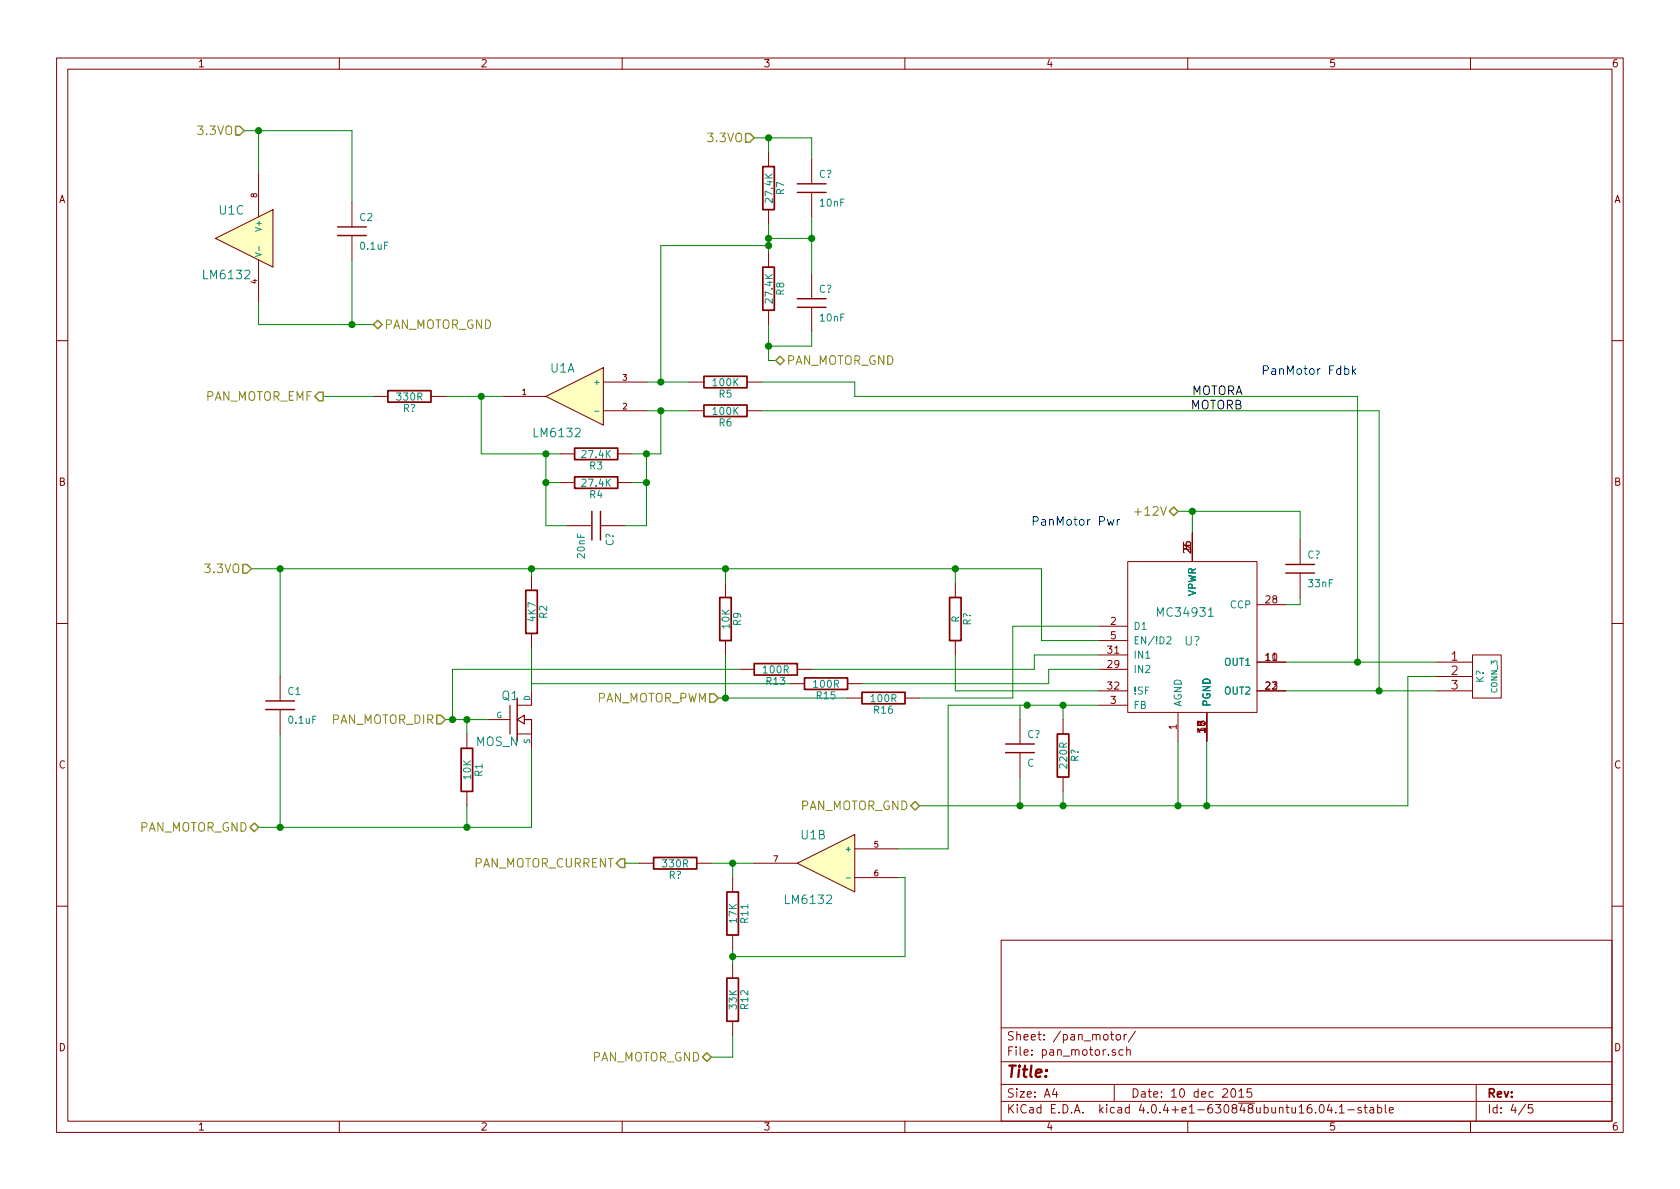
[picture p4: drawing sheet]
EESchema Schematic File Version 2
LIBS:tracker_using_quantracker_osd-rescue
LIBS:quantracker
LIBS:stm32
LIBS:power
LIBS:device
LIBS:transistors
LIBS:conn
LIBS:linear
LIBS:regul
LIBS:74xx
LIBS:cmos4000
LIBS:adc-dac
LIBS:memory
LIBS:xilinx
LIBS:microcontrollers
LIBS:dsp
LIBS:microchip
LIBS:analog_switches
LIBS:motorola
LIBS:texas
LIBS:intel
LIBS:audio
LIBS:interface
LIBS:digital-audio
LIBS:philips
LIBS:display
LIBS:cypress
LIBS:siliconi
LIBS:opto
LIBS:atmel
LIBS:contrib
LIBS:valves
LIBS:tcm3105
LIBS:quantracker_air_osd_v2_1
LIBS:mc34931
LIBS:tracker_using_quantracker_osd-cache
EELAYER 25 0
EELAYER END
$Descr A4 11693 8268
encoding utf-8
Sheet 4 5
Title ""
Date "10 dec 2015"
Rev ""
Comp ""
Comment1 ""
Comment2 ""
Comment3 ""
Comment4 ""
$EndDescr
Connection ~ 5100 6650
Wire Wire Line
	6300 6650 6300 6100
Wire Wire Line
	6300 6650 5100 6650
Wire Wire Line
	5100 6100 5100 6000
Wire Wire Line
	6600 5900 6600 4900
Wire Wire Line
	6600 5900 6250 5900
Connection ~ 8400 5600
Wire Wire Line
	10000 4700 9800 4700
Wire Wire Line
	9800 5600 9800 4700
Wire Wire Line
	6400 5600 9800 5600
Connection ~ 9450 4600
Wire Wire Line
	8950 4600 10000 4600
Wire Wire Line
	9450 4600 9450 2750
Wire Wire Line
	7250 3950 7250 4450
Connection ~ 3150 5000
Wire Wire Line
	5150 4650 3150 4650
Wire Wire Line
	3150 4650 3150 5000
Connection ~ 7400 4900
Wire Wire Line
	7100 5000 7100 4900
Wire Wire Line
	6600 4900 7650 4900
Connection ~ 6650 3950
Wire Wire Line
	5050 3950 5050 4050
Wire Wire Line
	6650 4050 6650 3950
Connection ~ 8300 3550
Wire Wire Line
	9050 3550 9050 3750
Wire Wire Line
	8200 3550 9050 3550
Wire Wire Line
	7400 4900 7400 5000
Connection ~ 8200 5600
Wire Wire Line
	8200 5600 8200 5150
Wire Wire Line
	7650 4350 7050 4350
Wire Wire Line
	7050 4350 7050 4850
Wire Wire Line
	8300 3700 8300 3550
Wire Wire Line
	5650 4650 7200 4650
Wire Wire Line
	7200 4650 7200 4550
Wire Wire Line
	7200 4550 7650 4550
Connection ~ 5350 950 
Wire Wire Line
	5650 950  5650 1100
Wire Wire Line
	5250 950  5650 950 
Wire Wire Line
	5650 1500 5650 1900
Connection ~ 4500 3350
Wire Wire Line
	4500 3150 4500 3650
Wire Wire Line
	4500 3650 4350 3650
Connection ~ 1950 3950
Wire Wire Line
	1950 3950 1950 4700
Connection ~ 3250 5750
Wire Wire Line
	3250 5750 3250 5600
Connection ~ 3250 5000
Wire Wire Line
	3250 5000 3250 5100
Wire Wire Line
	3700 4800 3700 4500
Connection ~ 1800 900 
Wire Wire Line
	2450 900  2450 1400
Wire Wire Line
	1700 900  2450 900 
Wire Wire Line
	1800 1200 1800 900 
Connection ~ 3800 3150
Wire Wire Line
	3900 3350 3800 3350
Wire Wire Line
	5500 4750 3700 4750
Wire Wire Line
	4950 6000 5250 6000
Wire Wire Line
	4350 6000 4450 6000
Wire Wire Line
	6300 6100 6250 6100
Connection ~ 5100 6000
Connection ~ 4600 2650
Connection ~ 5350 1700
Wire Wire Line
	5350 1700 4600 1700
Wire Wire Line
	4600 1700 4600 2650
Wire Wire Line
	5350 1550 5350 1750
Connection ~ 3350 2750
Wire Wire Line
	3350 2750 3350 3150
Wire Wire Line
	3350 3150 3900 3150
Connection ~ 4600 2850
Wire Wire Line
	4600 3150 4600 2850
Wire Wire Line
	4400 3150 4600 3150
Wire Wire Line
	4500 2650 4800 2650
Wire Wire Line
	5950 2750 5950 2650
Wire Wire Line
	9450 2750 5950 2750
Wire Wire Line
	5950 2650 5300 2650
Wire Wire Line
	4500 2850 4800 2850
Wire Wire Line
	3100 2750 3500 2750
Wire Wire Line
	2600 2750 2250 2750
Wire Wire Line
	5350 1050 5350 950 
Wire Wire Line
	3100 5000 3400 5000
Wire Wire Line
	7050 4850 6400 4850
Wire Wire Line
	5000 4850 5900 4850
Wire Wire Line
	4400 3350 4500 3350
Connection ~ 4500 3150
Wire Wire Line
	5350 2250 5350 2500
Wire Wire Line
	5350 2500 5400 2500
Wire Wire Line
	1800 2250 2600 2250
Wire Wire Line
	1800 2250 1800 2100
Wire Wire Line
	2450 1800 2450 2250
Connection ~ 2450 2250
Wire Wire Line
	1800 5750 3700 5750
Wire Wire Line
	3700 5750 3700 5200
Wire Wire Line
	3700 3950 3700 4000
Wire Wire Line
	1950 5750 1950 5100
Connection ~ 1950 5750
Wire Wire Line
	3800 3650 3950 3650
Wire Wire Line
	3800 3150 3800 3650
Connection ~ 3800 3350
Wire Wire Line
	5350 1650 5650 1650
Connection ~ 5650 1650
Connection ~ 5350 1650
Wire Wire Line
	5350 2400 5650 2400
Wire Wire Line
	5650 2400 5650 2300
Connection ~ 5350 2400
Wire Wire Line
	6000 4750 7300 4750
Wire Wire Line
	7300 4750 7300 4650
Wire Wire Line
	7300 4650 7650 4650
Wire Wire Line
	7250 4450 7650 4450
Wire Wire Line
	8400 5600 8400 5150
Wire Wire Line
	7400 5600 7400 5500
Connection ~ 7400 5600
Wire Wire Line
	8950 4200 9050 4200
Wire Wire Line
	9050 4200 9050 4150
Wire Wire Line
	7650 4800 6650 4800
Wire Wire Line
	6650 4800 6650 4550
Wire Wire Line
	5050 4550 5050 4850
Connection ~ 5050 4850
Wire Wire Line
	7100 5400 7100 5600
Connection ~ 7100 5600
Wire Wire Line
	1750 3950 7250 3950
Connection ~ 3700 3950
Connection ~ 5050 3950
Wire Wire Line
	9600 4800 9600 2850
Wire Wire Line
	9600 2850 5300 2850
Wire Wire Line
	8950 4800 10000 4800
Connection ~ 9600 4800
Connection ~ 7150 4900
Wire Wire Line
	4950 7350 5100 7350
Wire Wire Line
	5100 7350 5100 7200
Wire Wire Line
	5100 6600 5100 6700
Text HLabel 4950 7350 0    60   BiDi ~ 0
PAN_MOTOR_GND
$Comp
L CONN_3 K?
U 1 1
P 10350 4700
F 0 "K?" V 10300 4700 50  0000 C CNN
F 1 "CONN_3" V 10400 4700 40  0000 C CNN
F 2 "" H 10350 4700 60  0001 C CNN
F 3 "" H 10350 4700 60  0001 C CNN
	1    10350 4700
	1    0    0    -1  
$EndComp
$Comp
L C-RESCUE-tracker_using_quantracker_osd C?
U 1 1
P 7100 5200
F 0 "C?" H 7150 5300 50  0000 L CNN
F 1 "C" H 7150 5100 50  0000 L CNN
F 2 "" H 7100 5200 60  0001 C CNN
F 3 "" H 7100 5200 60  0001 C CNN
	1    7100 5200
	1    0    0    -1  
$EndComp
$Comp
L R-RESCUE-tracker_using_quantracker_osd R?
U 1 1
P 6650 4300
F 0 "R?" V 6730 4300 50  0000 C CNN
F 1 "R" V 6650 4300 50  0000 C CNN
F 2 "" H 6650 4300 60  0001 C CNN
F 3 "" H 6650 4300 60  0001 C CNN
	1    6650 4300
	1    0    0    -1  
$EndComp
$Comp
L C-RESCUE-tracker_using_quantracker_osd C?
U 1 1
P 9050 3950
F 0 "C?" H 9100 4050 50  0000 L CNN
F 1 "33nF" H 9100 3850 50  0000 L CNN
F 2 "" H 9050 3950 60  0001 C CNN
F 3 "" H 9050 3950 60  0001 C CNN
	1    9050 3950
	1    0    0    -1  
$EndComp
$Comp
L R-RESCUE-tracker_using_quantracker_osd R?
U 1 1
P 7400 5250
F 0 "R?" V 7480 5250 50  0000 C CNN
F 1 "220R" V 7400 5250 50  0000 C CNN
F 2 "" H 7400 5250 60  0001 C CNN
F 3 "" H 7400 5250 60  0001 C CNN
	1    7400 5250
	1    0    0    -1  
$EndComp
Text HLabel 4350 6000 0    60   Output ~ 0
PAN_MOTOR_CURRENT
$Comp
L MC34931 U?
U 1 1
P 8350 4150
F 0 "U?" H 8300 3850 60  0000 C CNN
F 1 "MC34931" H 8250 4050 60  0000 C CNN
F 2 "" H 8350 4150 60  0001 C CNN
F 3 "" H 8350 4150 60  0001 C CNN
	1    8350 4150
	1    0    0    -1  
$EndComp
$Comp
L C-RESCUE-tracker_using_quantracker_osd C?
U 1 1
P 5650 1300
F 0 "C?" H 5700 1400 50  0000 L CNN
F 1 "10nF" H 5700 1200 50  0000 L CNN
F 2 "" H 5650 1300 60  0001 C CNN
F 3 "" H 5650 1300 60  0001 C CNN
	1    5650 1300
	1    0    0    -1  
$EndComp
$Comp
L C-RESCUE-tracker_using_quantracker_osd C?
U 1 1
P 5650 2100
F 0 "C?" H 5700 2200 50  0000 L CNN
F 1 "10nF" H 5700 2000 50  0000 L CNN
F 2 "" H 5650 2100 60  0001 C CNN
F 3 "" H 5650 2100 60  0001 C CNN
	1    5650 2100
	1    0    0    -1  
$EndComp
$Comp
L C-RESCUE-tracker_using_quantracker_osd C?
U 1 1
P 4150 3650
F 0 "C?" H 4200 3750 50  0000 L CNN
F 1 "20nF" H 4200 3550 50  0000 L CNN
F 2 "" H 4150 3650 60  0001 C CNN
F 3 "" H 4150 3650 60  0001 C CNN
	1    4150 3650
	0    1    1    0   
$EndComp
$Comp
L R-RESCUE-tracker_using_quantracker_osd R?
U 1 1
P 4700 6000
F 0 "R?" V 4780 6000 50  0000 C CNN
F 1 "330R" V 4700 6000 50  0000 C CNN
F 2 "" H 4700 6000 60  0001 C CNN
F 3 "" H 4700 6000 60  0001 C CNN
	1    4700 6000
	0    1    1    0   
$EndComp
$Comp
L R-RESCUE-tracker_using_quantracker_osd R?
U 1 1
P 2850 2750
F 0 "R?" V 2930 2750 50  0000 C CNN
F 1 "330R" V 2850 2750 50  0000 C CNN
F 2 "" H 2850 2750 60  0001 C CNN
F 3 "" H 2850 2750 60  0001 C CNN
	1    2850 2750
	0    1    1    0   
$EndComp
$Comp
L C-RESCUE-tracker_using_quantracker_osd C1
U 1 1
P 1950 4900
F 0 "C1" H 2000 5000 50  0000 L CNN
F 1 "0.1uF" H 2000 4800 50  0000 L CNN
F 2 "" H 1950 4900 60  0001 C CNN
F 3 "" H 1950 4900 60  0001 C CNN
	1    1950 4900
	1    0    0    -1  
$EndComp
Text HLabel 1750 3950 0    60   Input ~ 0
3.3VO
Text HLabel 1800 5750 0    60   BiDi ~ 0
PAN_MOTOR_GND
$Comp
L R-RESCUE-tracker_using_quantracker_osd R1
U 1 1
P 3250 5350
F 0 "R1" V 3330 5350 50  0000 C CNN
F 1 "10K" V 3250 5350 50  0000 C CNN
F 2 "" H 3250 5350 60  0001 C CNN
F 3 "" H 3250 5350 60  0001 C CNN
	1    3250 5350
	1    0    0    -1  
$EndComp
$Comp
L R-RESCUE-tracker_using_quantracker_osd R2
U 1 1
P 3700 4250
F 0 "R2" V 3780 4250 50  0000 C CNN
F 1 "4K7" V 3700 4250 50  0000 C CNN
F 2 "" H 3700 4250 60  0001 C CNN
F 3 "" H 3700 4250 60  0001 C CNN
	1    3700 4250
	1    0    0    -1  
$EndComp
$Comp
L MOS_N Q1
U 1 1
P 3600 5000
F 0 "Q1" H 3610 5170 60  0000 R CNN
F 1 "MOS_N" H 3610 4850 60  0000 R CNN
F 2 "" H 3600 5000 60  0001 C CNN
F 3 "" H 3600 5000 60  0001 C CNN
	1    3600 5000
	1    0    0    -1  
$EndComp
$Comp
L R-RESCUE-tracker_using_quantracker_osd R9
U 1 1
P 5050 4300
F 0 "R9" V 5130 4300 50  0000 C CNN
F 1 "10K" V 5050 4300 50  0000 C CNN
F 2 "" H 5050 4300 60  0001 C CNN
F 3 "" H 5050 4300 60  0001 C CNN
	1    5050 4300
	1    0    0    -1  
$EndComp
$Comp
L C-RESCUE-tracker_using_quantracker_osd C2
U 1 1
P 2450 1600
F 0 "C2" H 2500 1700 50  0000 L CNN
F 1 "0.1uF" H 2500 1500 50  0000 L CNN
F 2 "" H 2450 1600 60  0001 C CNN
F 3 "" H 2450 1600 60  0001 C CNN
	1    2450 1600
	1    0    0    -1  
$EndComp
Text HLabel 1700 900  0    60   Input ~ 0
3.3VO
Text HLabel 2600 2250 2    60   BiDi ~ 0
PAN_MOTOR_GND
Text HLabel 5400 2500 2    60   BiDi ~ 0
PAN_MOTOR_GND
$Comp
L R-RESCUE-tracker_using_quantracker_osd R12
U 1 1
P 5100 6950
F 0 "R12" V 5180 6950 50  0000 C CNN
F 1 "33K" V 5100 6950 50  0000 C CNN
F 2 "" H 5100 6950 60  0001 C CNN
F 3 "" H 5100 6950 60  0001 C CNN
	1    5100 6950
	1    0    0    -1  
$EndComp
$Comp
L R-RESCUE-tracker_using_quantracker_osd R11
U 1 1
P 5100 6350
F 0 "R11" V 5180 6350 50  0000 C CNN
F 1 "17K" V 5100 6350 50  0000 C CNN
F 2 "" H 5100 6350 60  0001 C CNN
F 3 "" H 5100 6350 60  0001 C CNN
	1    5100 6350
	1    0    0    -1  
$EndComp
$Comp
L R-RESCUE-tracker_using_quantracker_osd R16
U 1 1
P 6150 4850
F 0 "R16" V 6230 4850 50  0000 C CNN
F 1 "100R" V 6150 4850 50  0000 C CNN
F 2 "" H 6150 4850 60  0001 C CNN
F 3 "" H 6150 4850 60  0001 C CNN
	1    6150 4850
	0    1    1    0   
$EndComp
$Comp
L R-RESCUE-tracker_using_quantracker_osd R15
U 1 1
P 5750 4750
F 0 "R15" V 5830 4750 50  0000 C CNN
F 1 "100R" V 5750 4750 50  0000 C CNN
F 2 "" H 5750 4750 60  0001 C CNN
F 3 "" H 5750 4750 60  0001 C CNN
	1    5750 4750
	0    1    1    0   
$EndComp
$Comp
L R-RESCUE-tracker_using_quantracker_osd R13
U 1 1
P 5400 4650
F 0 "R13" V 5480 4650 50  0000 C CNN
F 1 "100R" V 5400 4650 50  0000 C CNN
F 2 "" H 5400 4650 60  0001 C CNN
F 3 "" H 5400 4650 60  0001 C CNN
	1    5400 4650
	0    1    1    0   
$EndComp
Text HLabel 8200 3550 0    60   BiDi ~ 0
+12V
$Comp
L R-RESCUE-tracker_using_quantracker_osd R4
U 1 1
P 4150 3350
F 0 "R4" V 4230 3350 50  0000 C CNN
F 1 "27.4K" V 4150 3350 50  0000 C CNN
F 2 "" H 4150 3350 60  0001 C CNN
F 3 "" H 4150 3350 60  0001 C CNN
	1    4150 3350
	0    1    1    0   
$EndComp
$Comp
L LM358 U?
U 3 1
P 1700 1650
AR Path="/555339C1/55534429" Ref="U?"  Part="1" 
AR Path="/555339C1/555C8F6A" Ref="U1"  Part="3" 
F 0 "U1" H 1700 1850 60  0000 L CNN
F 1 "LM6132" H 1650 1400 60  0000 L CNN
F 2 "" H 1700 1650 60  0001 C CNN
F 3 "" H 1700 1650 60  0001 C CNN
	3    1700 1650
	-1   0    0    -1  
$EndComp
Text HLabel 6400 5600 0    60   BiDi ~ 0
PAN_MOTOR_GND
Text HLabel 5000 4850 0    60   Input ~ 0
PAN_MOTOR_PWM
Text HLabel 3100 5000 0    60   Input ~ 0
PAN_MOTOR_DIR
$Comp
L LM358 U?
U 2 1
P 5750 6000
AR Path="/555339C1/55534429" Ref="U?"  Part="1" 
AR Path="/555339C1/55534E8A" Ref="U1"  Part="2" 
F 0 "U1" H 5750 6200 60  0000 L CNN
F 1 "LM6132" H 5700 5750 60  0000 L CNN
F 2 "" H 5750 6000 60  0001 C CNN
F 3 "" H 5750 6000 60  0001 C CNN
	2    5750 6000
	-1   0    0    -1  
$EndComp
Text HLabel 2250 2750 0    60   Output ~ 0
PAN_MOTOR_EMF
Text HLabel 5250 950  0    60   Input ~ 0
3.3VO
$Comp
L R-RESCUE-tracker_using_quantracker_osd R3
U 1 1
P 4150 3150
F 0 "R3" V 4230 3150 50  0000 C CNN
F 1 "27.4K" V 4150 3150 50  0000 C CNN
F 2 "" H 4150 3150 60  0001 C CNN
F 3 "" H 4150 3150 60  0001 C CNN
	1    4150 3150
	0    1    1    0   
$EndComp
$Comp
L R-RESCUE-tracker_using_quantracker_osd R7
U 1 1
P 5350 1300
F 0 "R7" V 5430 1300 50  0000 C CNN
F 1 "27.4K" V 5350 1300 50  0000 C CNN
F 2 "" H 5350 1300 60  0001 C CNN
F 3 "" H 5350 1300 60  0001 C CNN
	1    5350 1300
	1    0    0    -1  
$EndComp
$Comp
L R-RESCUE-tracker_using_quantracker_osd R8
U 1 1
P 5350 2000
F 0 "R8" V 5430 2000 50  0000 C CNN
F 1 "27.4K" V 5350 2000 50  0000 C CNN
F 2 "" H 5350 2000 60  0001 C CNN
F 3 "" H 5350 2000 60  0001 C CNN
	1    5350 2000
	1    0    0    -1  
$EndComp
$Comp
L R-RESCUE-tracker_using_quantracker_osd R6
U 1 1
P 5050 2850
F 0 "R6" V 5130 2850 50  0000 C CNN
F 1 "100K" V 5050 2850 50  0000 C CNN
F 2 "" H 5050 2850 60  0001 C CNN
F 3 "" H 5050 2850 60  0001 C CNN
	1    5050 2850
	0    1    1    0   
$EndComp
$Comp
L R-RESCUE-tracker_using_quantracker_osd R5
U 1 1
P 5050 2650
F 0 "R5" V 5130 2650 50  0000 C CNN
F 1 "100K" V 5050 2650 50  0000 C CNN
F 2 "" H 5050 2650 60  0001 C CNN
F 3 "" H 5050 2650 60  0001 C CNN
	1    5050 2650
	0    1    1    0   
$EndComp
$Comp
L LM358 U1
U 1 1
P 4000 2750
F 0 "U1" H 4000 2950 60  0000 L CNN
F 1 "LM6132" H 3950 2500 60  0000 L CNN
F 2 "" H 4000 2750 60  0001 C CNN
F 3 "" H 4000 2750 60  0001 C CNN
	1    4000 2750
	-1   0    0    -1  
$EndComp
Text Label 8650 2850 2    60   ~ 0
MOTORB
Text Label 8650 2750 2    60   ~ 0
MOTORA
Text Notes 9450 2600 2    60   ~ 0
PanMotor Fdbk
Text Notes 7800 3650 2    60   ~ 0
PanMotor Pwr
$EndSCHEMATC
